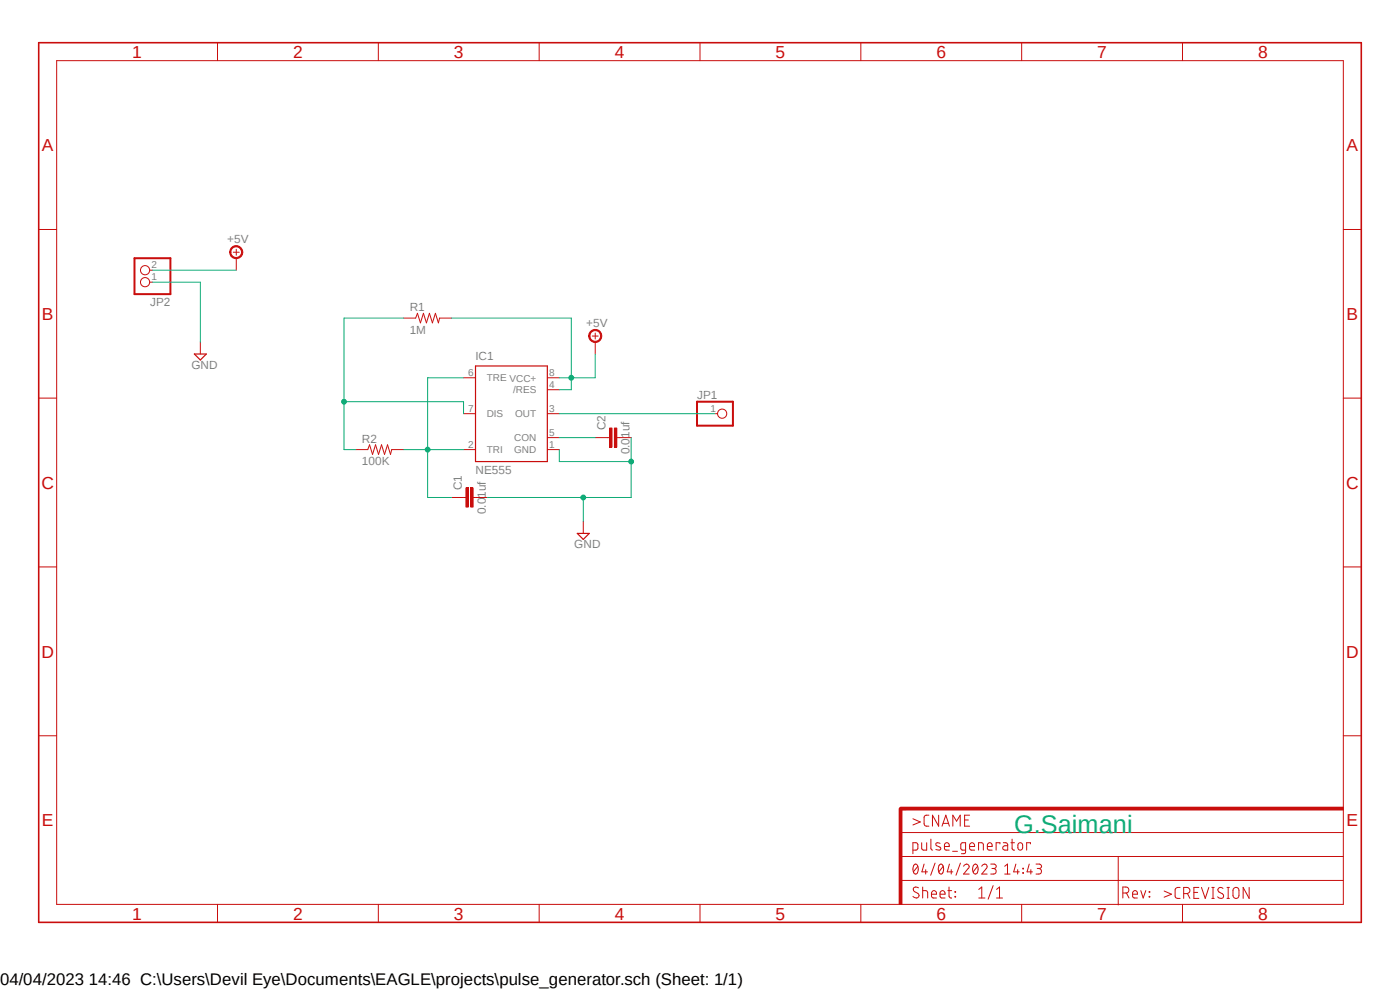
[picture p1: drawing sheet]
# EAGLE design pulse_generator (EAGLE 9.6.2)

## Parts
C1  0.01uf  C-EU050-024X044  [C050-024X044]
C2  0.01uf  C-EU050-024X044  [C050-024X044]
IC1  NE555  [DIL-08]
JP1  PINHD-1X1  [1X01]
JP2  PINHD-1X2  [1X02]
R1  1M  R-US_0204/7  [0204/7]
R2  100K  R-US_0204/7  [0204/7]

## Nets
+5V: IC1.4(/RES) IC1.8(VCC+) JP2.2 R1.2
GND: C1.2 C2.2 IC1.1(GND) JP2.1
N$1: C1.1 IC1.2(TRI) IC1.6(TRE) R2.2
N$2: IC1.3(OUT) JP1.1
N$3: IC1.7(DIS) R1.1 R2.1
N$5: C2.1 IC1.5(CON)

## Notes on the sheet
- G.Saimani

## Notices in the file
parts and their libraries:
SparkFun-Aesthetics: Licensing: Creative Commons ShareAlike 4.0 International - https://creativecommons.org/licenses/by-sa/4.0
